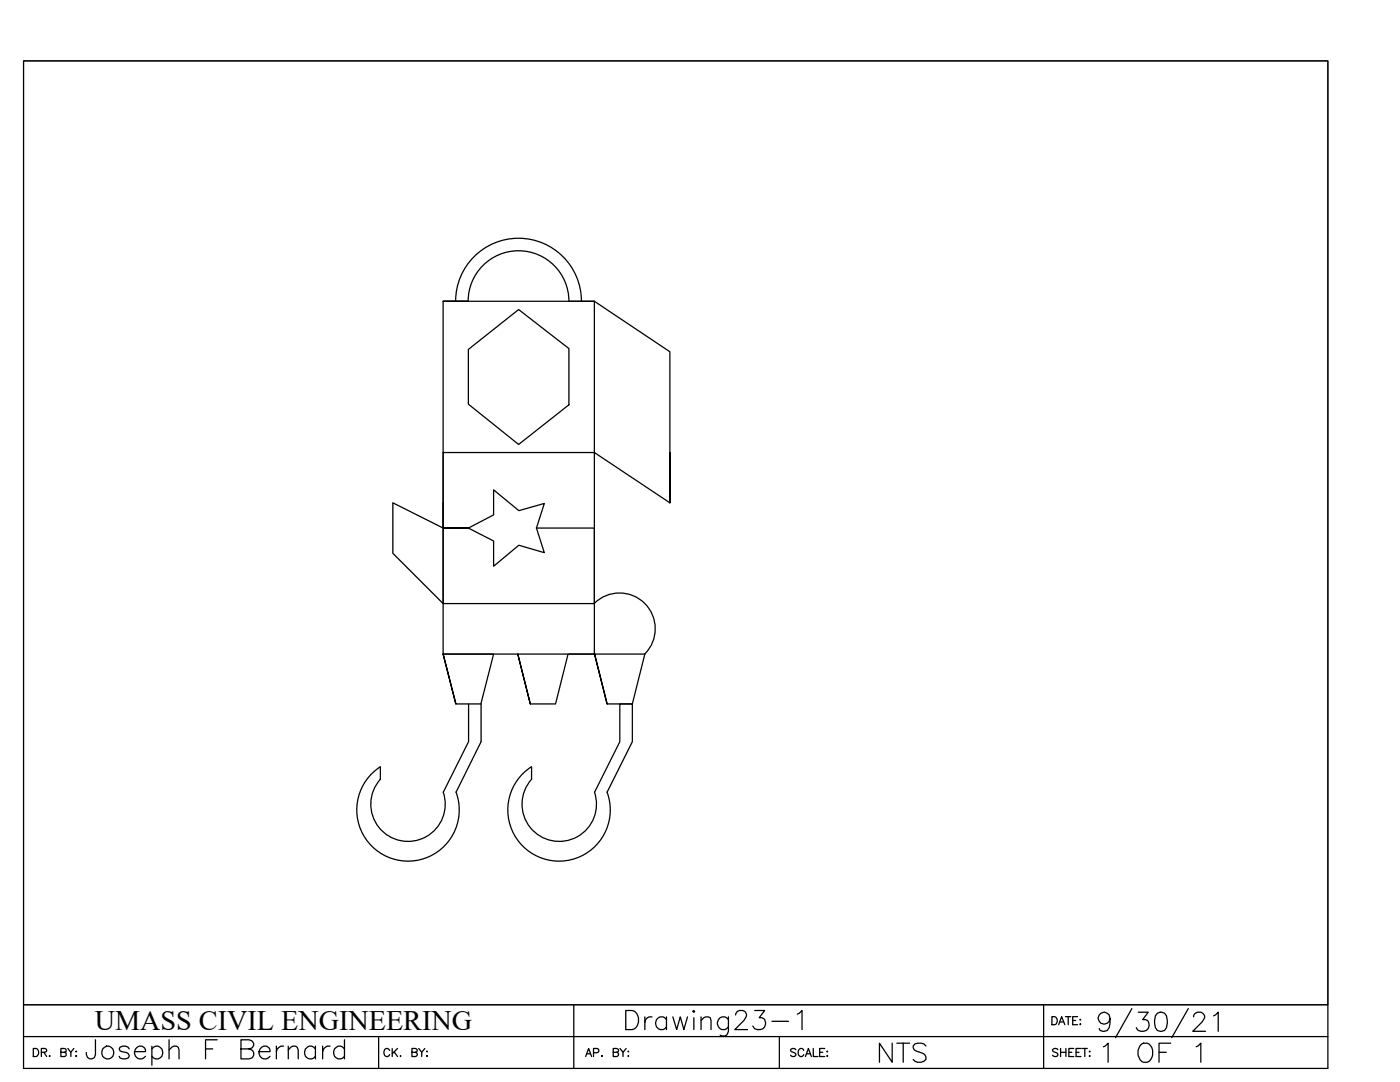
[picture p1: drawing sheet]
<svg xmlns="http://www.w3.org/2000/svg" width="279mm" height="216mm" viewBox="0 0 279 216" stroke-linecap="round" stroke-linejoin="round" font-family="sans-serif">
<!-- layer: 0 -->
<g fill="none" stroke="#000" stroke-width=".25">
<path d="M4.7 12.1h260.3v201.1h-260.3zM88.4 60.1h30.2v70.4h-30.2zM88.4 60.1h5.1M90.9 60.1a12.6 12.6 0 0 1 12.6-12.6 12.6 12.6 0 0 1 12.5 12.6M93.4 60.1a10.1 10.1 0 0 1 10.1-10.1 10.1 10.1 0 0 1 10 10.1M93.5 69.7l10-7.9 10 7.8v11.2l-10 7.9-10-8.1zM113.6 60.1h5l15.1 10.1v30.1v-10M88.4 100.3v20.1h30.2v-15h-11.5M88.4 105.4l-10-5.1v10.1l10 10M88.4 105.4h5.1l5-2.7v-5l5 4.2 5.1-1.4-1.5 4.9 1.5 4.9-5.1-1.5-5 4.2v-5l-5-2.6zM133.7 100.3l-15.1-10h-30.2v15.1h5.1M88.4 130.5h10.1l-2.5 10"/>
<path d="M113.4 130.5l-2.5 10h-5.1l-2.5-10 2.5 10M113.6 130.5h5M118.6 120.4a7.1 7.1 0 0 1 10.1 0 7.1 7.1 0 0 1 0 10.1M118.6 130.5h.1M118.7 130.5h10l-2.5 10h-5l-2.5-10 2.5 10M91 140.5l-2.6-10 2.6 10h5M93.5 140.5v7.5l-5 10.1M96 140.5v7.5l-5 10a10.2 10.2 0 0 1-5.3 12.9 10.2 10.2 0 0 1-13.2-4.4 10.2 10.2 0 0 1 3.4-13.5v2.5a7.4 7.4 0 0 0 4.1 12.2 7.4 7.4 0 0 0 8.4-9.7M106 153a10.2 10.2 0 0 0-3.4 13.5 10.2 10.2 0 0 0 13.2 4.4 10.2 10.2 0 0 0 5.4-12.8l5-10.1v-7.5h-2.5v7.5l-5 10.1M106.1 153v2.5a7.4 7.4 0 0 0 4.1 12.2 7.4 7.4 0 0 0 8.4-9.7M4.7 206.8h260.3M4.7 200.5h260.3"/>
<path d="M6.6 209.2h.6a.88 .88 0 0 1 .5 .8 .88 .88 0 0 1-.5 .8h-.6zM8.3 210l.8-.1 .2-.4-.4-.3h-.6v1.6M8.8 210l.5 .8M9.8 210.7h.2zM12.1 210l1.1-.2v-.4l-.4-.2h-.7v1.6h.7l.4-.1v-.6l-.4-.1M75.6 206.8v6.4M77.8 209.6a.59 .59 0 0 0-.7-.4 .59 .59 0 0 0-.5 .6v.4a.59 .59 0 0 0 .5 .6 .59 .59 0 0 0 .7-.4M78.3 209.2v1.6M78.7 209.9l.6 .9M79.3 209.2l-1 1.1M79.9 210.7v.1zM82.2 210l.9-.1 .2-.4-.4-.3h-.7v1.6h.7l.3-.1 .1-.4-.4-.3"/>
<path d="M83.6 209.2l.6 .8v.8M84.8 209.2l-.6 .8M85.2 209.8v.1zM85.2 210.7v.1zM114.5 200.5v12.7M116.9 210.8l.6-1.6 .6 1.6M117.1 210.3h.8M118.4 210.1l1-.1 .1-.2-.1-.5-1-.1v1.6M120.1 210.7h.1zM155.5 206.8v6.4M208.3 200.5v12.7M209.9 202.9a.87 .87 0 0 1 1 .4 .87 .87 0 0 1-.2 1.1l-.8 .1z"/>
<path d="M211.3 204.5l.6-1.6 .6 1.6M211.5 203.9h.8M212.6 202.9h1.1M213.2 202.9v1.6M214.1 203.6h.6M215.1 202.9h-1v1.6h1"/>
</g>
<path d="M4.7 12.1h260.3v188.4h-260.3z" fill="none" stroke="#000" stroke-width=".2"/>
<text font-size="9.7" x="218.4" y="208.1">9/30/21</text>
<g font-size="8.8">
<text x="123.8" y="207.8">Drawing23-1</text>
<text x="16.2" y="213.8">Joseph F Bernard</text>
</g>
<g font-size="7.1">
<text x="174.6" y="213.1">NTS</text>
<text x="219.4" y="213.1">1 OF 1</text>
</g>
<text font-size="5.6" x="18.9" y="205.5">UMASS CIVIL ENGINEERING</text>
<g font-size="4.4">
<text x="157" y="212">SCALE:</text>
<text x="209.2" y="212">SHEET:</text>
</g>
</svg>
